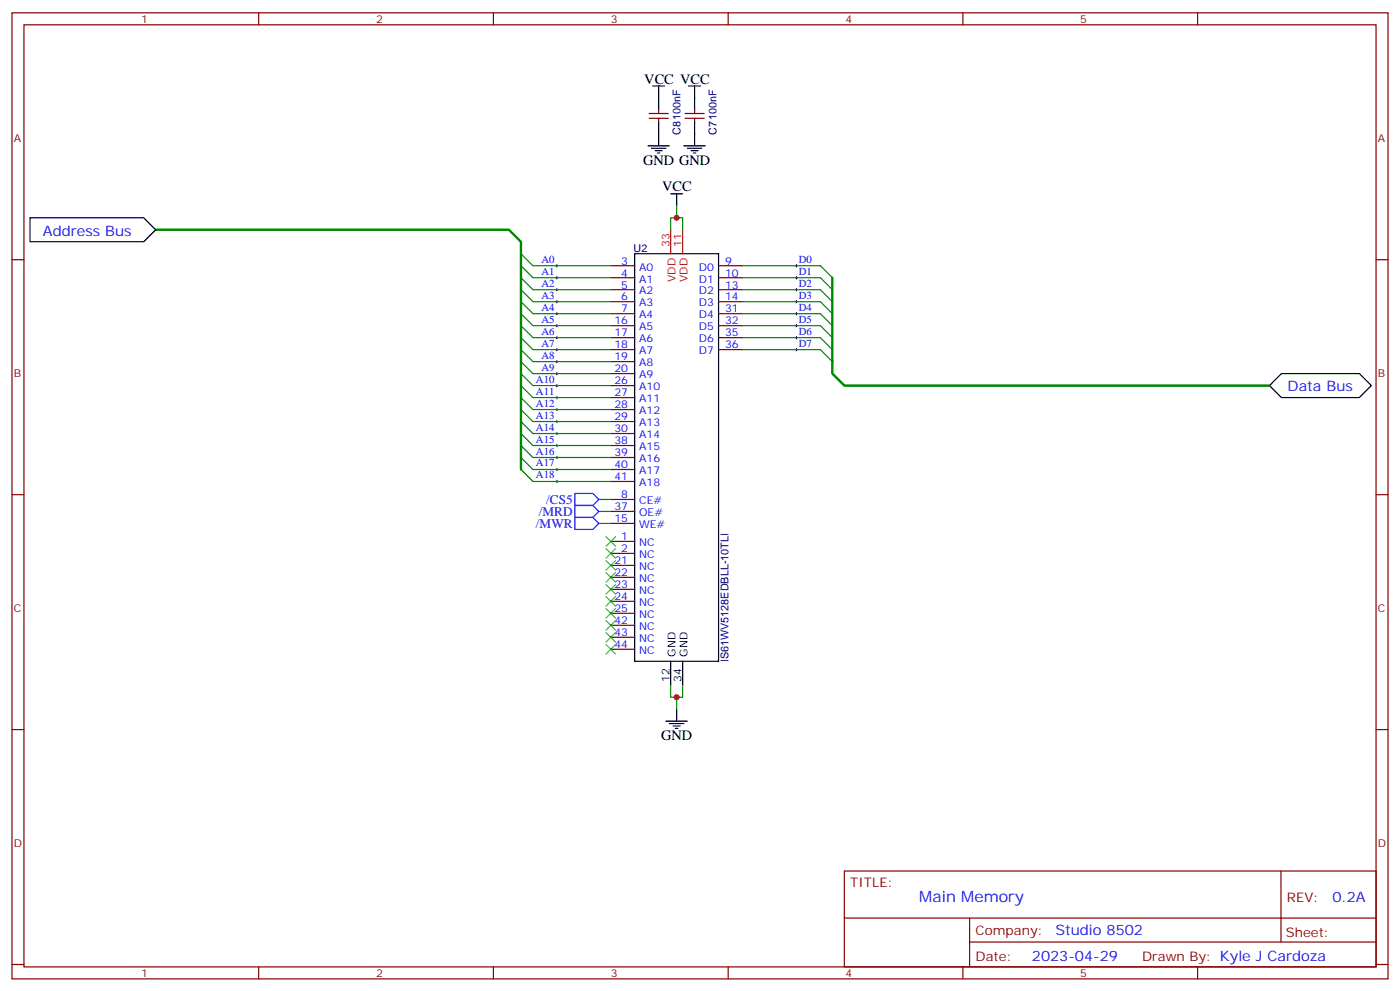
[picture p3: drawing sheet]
<svg xmlns="http://www.w3.org/2000/svg" width="412mm" height="292mm" viewBox="0 0 412 292" stroke-linecap="round" stroke-linejoin="round" font-family="sans-serif">
<g fill="none" stroke="#870000" stroke-width=".35">
<path d="M3.5 3.8h405.4v284.3h-405.4zM7.1 7.3h398.2v277.3h-398.2zM76.2 3.8v3.5M145.3 3.8v3.5M214.5 3.8v3.5M283.6 3.8v3.5M352.8 3.8v3.5M191.2 34.8h5.6M191.2 33.4h5.6M194 32.3v1.1M194 34.8v1.1M201.8 34.8h5.6"/>
<path d="M201.8 33.4h5.6M204.6 32.3v1.1M204.6 34.8v1.1M3.5 76.4h3.6M179.9 78.2h7.1M211.7 78.2h7M405.3 76.4h3.6M179.9 81.7h7.1M179.9 85.3h7.1M179.9 88.8h7.1M179.9 92.3h7.1M179.9 95.8h7.1"/>
<path d="M179.9 99.4h7.1M211.7 81.7h7M211.7 85.3h7M211.7 88.8h7M211.7 92.3h7M211.7 95.8h7M211.7 99.4h7M179.9 113.5h7.1M179.9 117h7.1M179.9 102.9h7.1M179.9 106.4h7.1M179.9 110h7.1"/>
<path d="M211.7 102.9h7M179.9 120.5h7.1M179.9 124.1h7.1M179.9 127.6h7.1M179.9 131.1h7.1M179.9 134.7h7.1M179.9 138.2h7.1M3.5 145.6h3.6M179.9 141.7h7.1M179.9 150.5h7.1M179.9 147h7.1M179.9 154.1h7.1"/>
<path d="M179.9 159.3h7.1M405.3 145.6h3.6M179.9 162.9h7.1M179.9 166.4h7.1M179.9 169.9h7.1M179.9 173.5h7.1M179.9 177h7.1M179.9 180.5h7.1M179.9 184h7.1M179.9 187.6h7.1M179.9 191.1h7.1M3.5 214.7h3.6"/>
<path d="M405.3 214.7h3.6M248.7 256.4h156.6v28.2h-156.6zM377.3 256.4v20.9M248.7 270.2h156.5M285.6 277.3h119.6M285.6 270.2v14.1M3.5 283.9h3.6M76.2 284.6v3.5M145.3 284.6v3.5M214.5 284.6v3.5M283.6 284.6v3.5M352.8 284.6v3.5"/>
<path d="M405.3 283.9h3.6"/>
</g>
<g fill="none" stroke="#000" stroke-width=".35">
<path d="M192.3 25.3h3.5M194 25.3v7M194 35.9v7M202.8 25.3h3.6M204.6 25.3v7M204.6 35.9v7M190.9 42.9h6.3M191.9 43.6h4.2M193 44.3h2.1M193.7 45h.7M197.6 57h3.5M199.3 57v3.6"/>
<path d="M201.4 42.9h6.4M202.5 43.6h4.2M203.6 44.3h2.1M204.3 45h.7M8.8 64.1h33.5l3.6 3.5-3.6 3.6h-33.5zM187 74.7h24.7v119.9h-24.7zM373.9 113.5l3.6-3.5h22.9l3.5 3.5-3.5 3.5h-22.9zM197.6 194.6v7.1M201.1 194.6v7.1M196.1 212.3h6.4M197.2 213h4.2M198.3 213.7h2.1"/>
<path d="M199 214.4h.7M199.3 208.7v3.6"/>
</g>
<path d="M197.6 67.6v7.1M201.1 67.6v7.1" fill="none" stroke="#f00" stroke-width=".35"/>
<path d="M169.3 145.2h5.3l1.8 1.8-1.8 1.8h-5.3zM169.3 148.8h5.3l1.8 1.7-1.8 1.8h-5.3zM169.3 152.3h5.3l1.8 1.8-1.8 1.7h-5.3z" fill="none" stroke="#00f" stroke-width=".35"/>
<g fill="none" stroke="#008700" stroke-width=".35">
<path d="M153.5 74.7l3.5 3.5h22.9M153.5 78.2l3.5 3.5h22.9M199.3 60.6v3.5h-1.7v3.5M199.3 64.1h1.8v3.5M218.7 78.2h23l3.5 3.5M153.5 81.7l3.5 3.6h22.9M153.5 85.3l3.5 3.5h22.9M153.5 99.4l3.5 3.5h22.9M153.5 95.8l3.5 3.6h22.9M153.5 92.3l3.5 3.5h22.9M153.5 88.8l3.5 3.5h22.9M218.7 81.7h23l3.5 3.6"/>
<path d="M218.7 85.3h23l3.5 3.5M218.7 88.8h23l3.5 3.5M218.7 99.4h23l3.5 3.5M218.7 95.8h23l3.5 3.6M218.7 92.3h23l3.5 3.5M153.5 102.9l3.5 3.5h22.9M153.5 106.4l3.5 3.6h22.9M153.5 110l3.5 3.5h22.9M153.5 113.5l3.5 3.5h22.9M153.5 117l3.5 3.5h22.9M218.7 102.9h23l3.5 3.5M153.5 131.1l3.5 3.6h22.9"/>
<path d="M153.5 134.7l3.5 3.5h22.9M153.5 138.2l3.5 3.5h22.9M153.5 127.6l3.5 3.5h22.9M153.5 124.1l3.5 3.5h22.9M153.5 120.5l3.5 3.6h22.9M176.4 147h3.5M176.4 154.1h3.5M176.4 150.5h3.5M197.6 201.7v3.5h1.7v3.5M201.1 201.7v3.5h-1.8"/>
</g>
<g fill="none" stroke="#3c3" stroke-width=".35">
<path d="M178.5 157.9l2.8 2.9M181.3 157.9l-2.8 2.9M178.5 179.1l2.8 2.8M178.5 175.6l2.8 2.8M178.5 172l2.8 2.9M178.5 168.5l2.8 2.8M178.5 165l2.8 2.8M178.5 161.5l2.8 2.8M181.3 179.1l-2.8 2.8M181.3 175.6l-2.8 2.8M181.3 172l-2.8 2.9M181.3 168.5l-2.8 2.8"/>
<path d="M181.3 165l-2.8 2.8M181.3 161.5l-2.8 2.8M178.5 189.7l2.8 2.8M178.5 186.2l2.8 2.8M178.5 182.6l2.8 2.9M181.3 189.7l-2.8 2.8M181.3 186.2l-2.8 2.8M181.3 182.6l-2.8 2.9"/>
</g>
<path d="M45.9 67.6h104l3.6 3.6v67M245.2 81.7v28.3l3.5 3.5h125.2" fill="none" stroke="#008700" stroke-width=".71"/>
<g fill="none" stroke="#000" stroke-width=".29">
<path d="M163.7 78.2h.7M164 77.9v.7M234.2 78.2h.7M234.6 77.9v.7M163.7 99.4h.7M163.7 95.8h.7M163.7 92.3h.7M163.7 88.8h.7M163.7 85.3h.7M163.7 81.7h.7M164 81.4v.7M164 84.9v.7"/>
<path d="M164 88.4v.7M164 92v.7M164 95.5v.7M164 99v.7M234.2 99.4h.7M234.2 95.8h.7M234.2 92.3h.7M234.2 88.8h.7M234.2 85.3h.7M234.2 81.7h.7M234.6 81.4v.7M234.6 84.9v.7"/>
<path d="M234.6 88.4v.7M234.6 92v.7M234.6 95.5v.7M234.6 99v.7M163.7 102.9h.7M163.7 117h.7M163.7 113.5h.7M163.7 110h.7M163.7 106.4h.7M164 102.6v.7M164 106.1v.7M164 109.6v.7"/>
<path d="M164 113.1v.7M164 116.7v.7M234.2 102.9h.7M234.6 102.6v.7M163.7 138.2h.7M163.7 134.7h.7M163.7 131.1h.7M163.7 127.6h.7M163.7 124.1h.7M163.7 120.5h.7M164 120.2v.7M164 123.7v.7"/>
<path d="M164 127.2v.8M164 130.8v.7M164 134.3v.7M164 137.8v.7M163.7 141.7h.7M164 141.4v.7"/>
</g>
<g fill="#c00">
<circle cx="199.3" cy="205.2" r=".88"/>
<circle cx="199.3" cy="64.1" r=".88"/>
</g>
<text font-size="4.6" fill="#00f" x="270.8" y="265.4">Main Memory</text>
<g font-size="4.2">
<text x="189.8" y="24.6">VCC VCC</text>
<text x="189.4" y="48.6">GND GND</text>
<text x="195.1" y="56.3">VCC</text>
<text x="194.7" y="217.9">GND</text>
</g>
<g font-size="4.2" fill="#00f">
<text x="12.7" y="69.4">Address Bus</text>
<text x="379.3" y="115.1">Data Bus</text>
<text x="392.5" y="265.6">0.2A</text>
<text x="310.9" y="275.2">Studio 8502</text>
<text x="304" y="283">2023-04-29</text>
</g>
<g font-size="3.9" fill="#00f">
<text x="160.9" y="148.2">/CS5</text>
<text x="157.9" y="155.3">/MWR</text>
<text x="158.7" y="151.8">/MRD</text>
</g>
<g font-size="3.9" fill="#800">
<text x="250.5" y="260.9">TITLE:</text>
<text x="379.1" y="265.6">REV:</text>
<text x="287.4" y="275.1">Company:</text>
<text x="378.7" y="275.8">Sheet:</text>
<text x="287.4" y="282.8">Date:</text>
<text x="336.4" y="282.9">Drawn By: Kyle J Cardoza</text>
</g>
<g font-size="3.2" fill="#800">
<text x="41.6" y="6.8">1</text>
<text x="110.8" y="6.8">2</text>
<text x="179.9" y="6.8">3</text>
<text x="249.1" y="6.8">4</text>
<text x="318.2" y="6.8">5</text>
<text x="4.1" y="41.9">A</text>
<text x="405.9" y="41.9">A</text>
<text x="4.1" y="111">B</text>
<text x="405.9" y="111">B</text>
<text x="4.1" y="180.2">C</text>
<text x="405.9" y="180.2">C</text>
<text x="4.1" y="249.3">D</text>
<text x="405.9" y="249.3">D</text>
<text x="41.6" y="287.6">1</text>
<text x="110.8" y="287.6">2</text>
<text x="179.9" y="287.6">3</text>
<text x="249.1" y="287.6">4</text>
<text x="318.2" y="287.6">5</text>
</g>
<g font-size="3.2" fill="#000080">
<text x="200.4" y="39.7" transform="rotate(-90 200.4 39.7)">C8100nF</text>
<text x="211" y="39.7" transform="rotate(-90 211 39.7)">C7100nF</text>
<text x="186.6" y="74.1">U2</text>
<text x="214.6" y="194.9" transform="rotate(-90 214.6 194.9)">IS61WV5128EDBLL-10TLI</text>
</g>
<g font-size="3.2" fill="#00f">
<text x="159.5" y="77.3">A0</text>
<text x="183" y="77.9">3</text>
<text x="213.6" y="77.9">9</text>
<text x="235.3" y="77.3">D0</text>
<text x="159.5" y="80.9">A1</text>
<text x="183" y="81.4">4</text>
<text x="188.3" y="79.6">A0</text>
<text x="188.3" y="83.1">A1</text>
<text x="205.9" y="79.6">D0</text>
<text x="205.9" y="83.1">D1</text>
<text x="213.6" y="81.4">10</text>
<text x="235.3" y="80.9">D1</text>
<text x="159.5" y="87.9">A3</text>
<text x="159.5" y="84.4">A2</text>
<text x="183" y="84.9">5</text>
<text x="183" y="88.4">6</text>
<text x="188.3" y="86.7">A2</text>
<text x="205.9" y="86.7">D2</text>
<text x="213.6" y="84.9">13</text>
<text x="213.6" y="88.4">14</text>
<text x="235.3" y="87.9">D3</text>
<text x="235.3" y="84.4">D2</text>
<text x="159.5" y="95">A5</text>
<text x="159.5" y="91.4">A4</text>
<text x="181" y="95.5">16</text>
<text x="183" y="92">7</text>
<text x="188.3" y="90.2">A3</text>
<text x="188.3" y="93.7">A4</text>
<text x="205.9" y="90.2">D3</text>
<text x="205.9" y="93.7">D4</text>
<text x="213.6" y="92">31</text>
<text x="213.6" y="95.5">32</text>
<text x="235.3" y="95">D5</text>
<text x="235.3" y="91.4">D4</text>
<text x="159.5" y="98.5">A6</text>
<text x="181" y="99">17</text>
<text x="188.3" y="97.3">A5</text>
<text x="188.3" y="100.8">A6</text>
<text x="205.9" y="97.3">D5</text>
<text x="205.9" y="100.8">D6</text>
<text x="213.6" y="99">35</text>
<text x="235.3" y="98.5">D6</text>
<text x="159.5" y="105.6">A8</text>
<text x="159.5" y="102">A7</text>
<text x="181" y="102.6">18</text>
<text x="181" y="106.1">19</text>
<text x="188.3" y="104.3">A7</text>
<text x="188.3" y="107.8">A8</text>
<text x="205.9" y="104.3">D7</text>
<text x="213.6" y="102.6">36</text>
<text x="235.3" y="102">D7</text>
<text x="157.9" y="112.6">A10</text>
<text x="159.5" y="109.1">A9</text>
<text x="181" y="113.1">26</text>
<text x="181" y="109.6">20</text>
<text x="188.3" y="111.4">A9</text>
<text x="157.9" y="119.7">A12</text>
<text x="157.9" y="116.1">A11</text>
<text x="181" y="116.7">27</text>
<text x="188.3" y="114.9">A10</text>
<text x="188.3" y="118.4">A11</text>
<text x="157.9" y="123.2">A13</text>
<text x="181" y="120.2">28</text>
<text x="181" y="123.7">29</text>
<text x="188.3" y="122">A12</text>
<text x="188.3" y="125.5">A13</text>
<text x="157.9" y="130.2">A15</text>
<text x="157.9" y="126.7">A14</text>
<text x="181" y="127.2">30</text>
<text x="181" y="130.8">38</text>
<text x="188.3" y="129">A14</text>
<text x="157.9" y="137.3">A17</text>
<text x="157.9" y="133.8">A16</text>
<text x="181" y="134.3">39</text>
<text x="181" y="137.8">40</text>
<text x="188.3" y="132.5">A15</text>
<text x="188.3" y="136.1">A16</text>
<text x="157.9" y="140.8">A18</text>
<text x="181" y="141.4">41</text>
<text x="188.3" y="139.6">A17</text>
<text x="188.3" y="143.1">A18</text>
<text x="183" y="146.6">8</text>
<text x="188.3" y="148.4">CE#</text>
<text x="181" y="150.2">37</text>
<text x="181" y="153.7">15</text>
<text x="188.3" y="151.9">OE#</text>
<text x="188.3" y="155.5">WE#</text>
<text x="183" y="159">1</text>
<text x="188.3" y="160.8">NC</text>
<text x="181" y="166.1">21</text>
<text x="183" y="162.5">2</text>
<text x="188.3" y="164.3">NC</text>
<text x="188.3" y="167.8">NC</text>
<text x="181" y="169.6">22</text>
<text x="181" y="173.1">23</text>
<text x="188.3" y="171.3">NC</text>
<text x="181" y="176.6">24</text>
<text x="188.3" y="174.9">NC</text>
<text x="188.3" y="178.4">NC</text>
<text x="181" y="180.2">25</text>
<text x="181" y="183.7">42</text>
<text x="188.3" y="181.9">NC</text>
<text x="188.3" y="185.5">NC</text>
<text x="181" y="187.2">43</text>
<text x="181" y="190.7">44</text>
<text x="188.3" y="189">NC</text>
<text x="188.3" y="192.5">NC</text>
</g>
<g font-size="3.2" fill="#f00">
<text x="197.2" y="72.7" transform="rotate(-90 197.2 72.7)">33</text>
<text x="200.7" y="72.7" transform="rotate(-90 200.7 72.7)">11</text>
<text x="199" y="83" transform="rotate(-90 199 83)">VDD</text>
<text x="202.5" y="83" transform="rotate(-90 202.5 83)">VDD</text>
</g>
<g font-size="3.2">
<text x="199" y="193.3" transform="rotate(-90 199 193.3)">GND</text>
<text x="202.5" y="193.3" transform="rotate(-90 202.5 193.3)">GND</text>
<text x="197.2" y="200.6" transform="rotate(-90 197.2 200.6)">12</text>
<text x="200.7" y="200.6" transform="rotate(-90 200.7 200.6)">34</text>
</g>
</svg>
